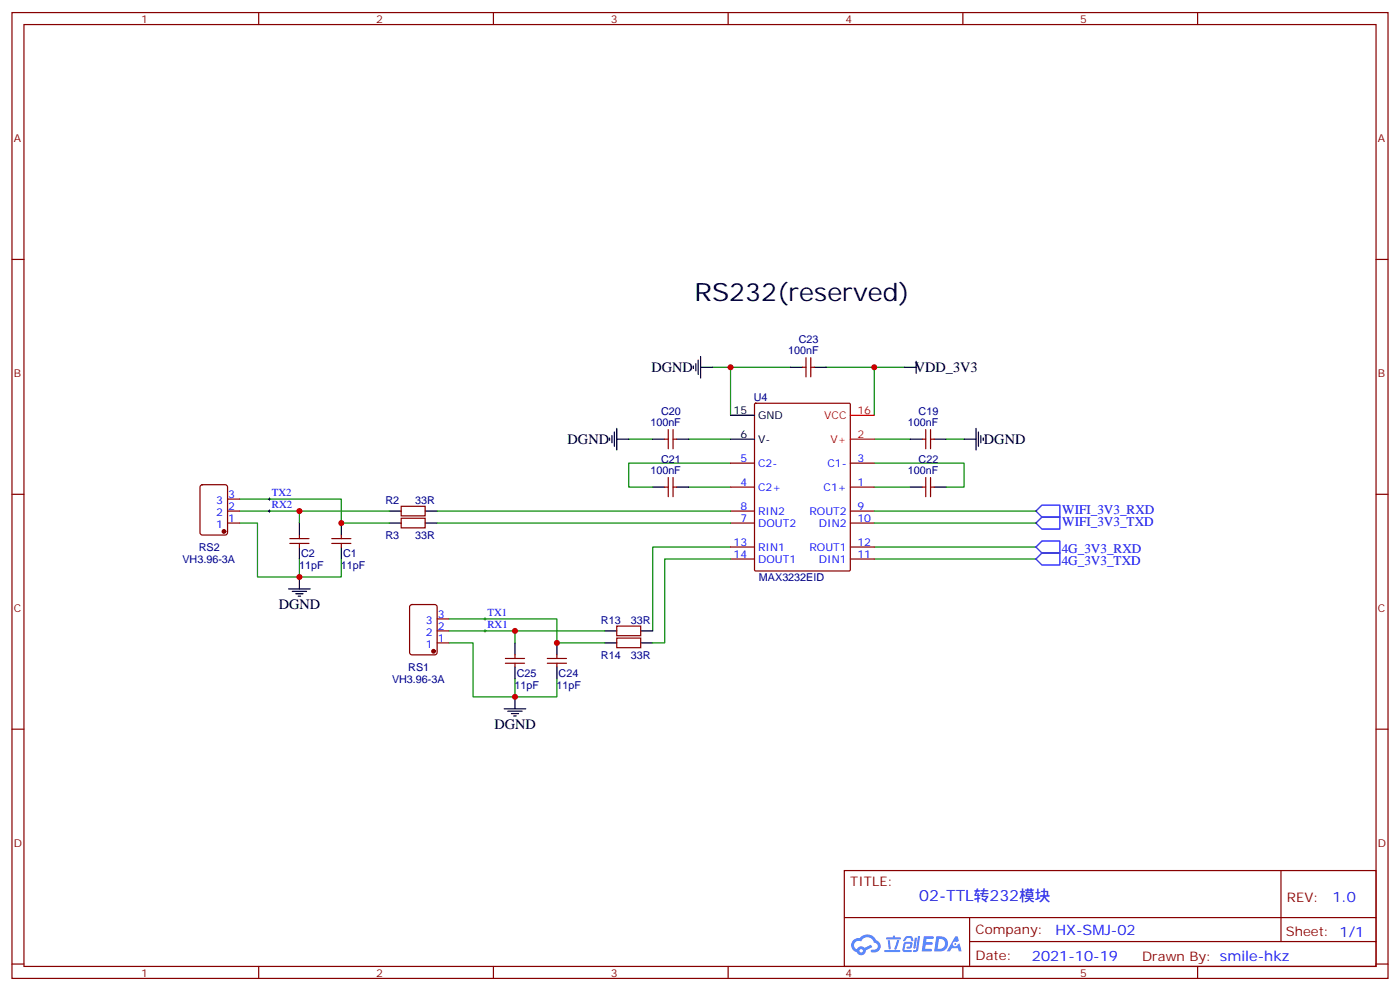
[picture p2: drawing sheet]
<svg xmlns="http://www.w3.org/2000/svg" width="412mm" height="292mm" viewBox="0 0 412 292" stroke-linecap="round" stroke-linejoin="round" font-family="sans-serif">
<g fill="none" stroke="#870000" stroke-width=".35">
<path d="M3.5 3.7h405.4v284.3h-405.4zM7.1 7.2h398.2v277.3h-398.2zM76.2 3.7v3.5M145.3 3.7v3.5M214.5 3.7v3.5M283.6 3.7v3.5M352.8 3.7v3.5M3.5 76.4h3.6M405.3 76.4h3.6M3.5 145.5h3.6M405.3 145.5h3.6M3.5 214.7h3.6"/>
<path d="M405.3 214.7h3.6M248.7 256.3h156.6v28.2h-156.6zM377.3 256.3v20.9M248.7 270.1h156.5M285.6 277.2h119.6M285.6 270.1v14.2M3.5 283.8h3.6M76.2 284.5v3.5M145.3 284.5v3.5M214.5 284.5v3.5M283.6 284.5v3.5M352.8 284.5v3.5"/>
<path d="M405.3 283.8h3.6"/>
</g>
<g fill="#5487ff">
<path d="M272.1 275.6h2.6l.3 .2-.1 .6h-2l-.1 1h1.6l.4 .4-.4 .3h-1.7l-.2 1.2 1.8 .1 .3 .3-.2 .4h-2.9z"/>
<path d="M281.4 275.7h.7l.4 1.3-.7 .3a.74 .74 0 0 0-1.1 .3 .74 .74 0 0 0 .5 1.1 .74 .74 0 0 0 .9-.7l.5-.3 .7 2.4h-.9l-.2-1h-1.9l-.5 1h-.9z"/>
<path d="M269.5 276.1h.6l-.4 2.9a.31 .31 0 0 1-.3 .3 .31 .31 0 0 1-.3-.3z"/>
<path d="M270.4 275.6h.6l-.5 4a.89 .89 0 0 1-.7 .7 .89 .89 0 0 1-.9-.3l1-.5z"/>
<path d="M266.8 275.8l.6-.2 1.2 .1 .5 1.3-.6 .1-.4-.9-1 .1a.95 .95 0 0 1-1 .8l-.1-.2z"/>
<path d="M266.4 277.5l1.8-.2a1.04 1.04 0 0 1 .6 1.1 1.04 1.04 0 0 1-.8 .9h-.7a.29 .29 0 0 1-.3-.4 .29 .29 0 0 1 .3-.2h.7l.2-.8h-1.4l-.4 1.7 1.9 .1a.29 .29 0 0 1 .3 .3 .29 .29 0 0 1-.3 .3h-2l-.4-.3 .2-2.1z"/>
<path d="M260.5 279.7h4.4a.3 .3 0 0 1 .3 .3 .3 .3 0 0 1-.3 .3h-4.3z"/>
<path d="M264.3 276.8h.6l-.5 1.6a1.02 1.02 0 0 1-.7 1.2l-.2-.3z"/>
<path d="M261.5 276.8h.6l.3 2.4-.3 .3-.3-.2z"/>
<path d="M261.1 276h1.9l.2-.5h.5l-.1 .5h1.5a.29 .29 0 0 1 .3 .3 .29 .29 0 0 1-.3 .3h-3.9z"/>
<path d="M275.8 275.6l-.6 4.5h1.4a2.27 2.27 0 0 0 2.7-2.3 2.27 2.27 0 0 0-2.7-2.2zM276.6 276.4a1.5 1.5 0 0 1 1.8 1.6 1.5 1.5 0 0 1-1.9 1.3h-.3z"/>
<path d="M251.4 276.8a2.09 2.09 0 0 0 1 3.5 1.37 1.37 0 0 0 1.5 .9 1.37 1.37 0 0 0 1.1-1.4l2-1-.5-.7-1.8 1a1.4 1.4 0 0 0-2.3 .4 1.32 1.32 0 0 1-.6-1.9 1.32 1.32 0 0 1 1.9-.4 2.02 2.02 0 0 1 2-1.3 2.02 2.02 0 0 1 1.8 1.6 1.09 1.09 0 0 1 1.1 1.4 1.09 1.09 0 0 1-1.6 .7 .41 .41 0 0 0-.5 .3 .41 .41 0 0 0 .4 .5 1.89 1.89 0 0 0 2.4-1.2 1.89 1.89 0 0 0-1.2-2.4 2.98 2.98 0 0 0-5-.6l-1 .1zM253.2 279.9a.52 .52 0 0 1 1 0 .52 .52 0 0 1-1 0z"/>
<circle cx="281.4" cy="277.9" r=".28"/>
</g>
<path d="M79 150.5h.7M79 146.9h.7M79.4 146.6v.7M79.4 150.1v.7M142.5 182.2h.7M142.5 185.7h.7M142.9 181.9v.7M142.9 185.4v.7" fill="none" stroke="#000" stroke-width=".29"/>
<g fill="none" stroke="#008700" stroke-width=".35">
<path d="M209.9 108.1h5.3M232.8 108.1h-17.6v14.1M243.4 108.1h14.1v14.1M257.5 108.1h8.8M185.2 129.3h7.1M202.8 129.3h12.4M215.2 136.3h-30v7.1h7.1M257.5 136.3h26.5v7.1h-5.3M257.5 129.3h10.6M278.7 129.3h5.3M70.6 150.5h44.1M70.6 146.9h29.9v7.1h14.2"/>
<path d="M70.6 154h5.2v15.9h12.4M88.2 150.5v3.5M128.8 150.5h86.4M128.8 154h86.4M202.8 143.4h12.4M257.5 143.4h10.6M257.5 150.5h47.7M257.5 154h47.7M88.2 164.6v5.3M100.5 164.6v5.3h-12.3M215.2 161h-22.9v24.7M215.2 164.6h-19.4v24.7h-3.5"/>
<path d="M257.5 164.6h47.7M257.5 161h47.7M132.3 189.3h7v15.8h12.4M132.3 182.2h31.7v7.1h14.2M132.3 185.7h45.9M151.7 185.7v3.6M151.7 199.8v5.3M164 199.8v5.3h-12.3"/>
</g>
<g fill="none" stroke="#000" stroke-width=".35">
<path d="M204.3 107.8v.7M205 107.1v2.1M205.7 106v4.2M206.4 108.1h3.5M206.4 105v6.3M232.8 108.1h3.6M239.9 108.1h3.5M266.3 108.1h3.6M269.9 106.4v3.5M179.6 128.9v.7M180.3 128.2v2.2M181 127.2v4.2"/>
<path d="M181.7 129.3h3.5M181.7 126.1v6.4M192.3 129.3h3.5M199.3 129.3h3.5M215.2 129.3h7M215.2 122.2h7M268.1 129.3h3.5M275.2 129.3h3.5M284 129.3h3.5M287.5 126.1v6.4M288.2 127.2v4.2M288.9 128.2v2.2"/>
<path d="M289.6 128.9v.7M88.2 154v3.5M100.5 154v3.5M114.7 150.5h3.5M114.7 154h3.5M125.2 150.5h3.6M125.2 154h3.6M192.3 143.4h3.5M199.3 143.4h3.5M268.1 143.4h3.5M275.2 143.4h3.5M85 173.4h6.4"/>
<path d="M86.1 174.1h4.2M87.1 174.8h2.2M87.8 175.5h.7M88.2 161v3.6M88.2 169.9v3.5M100.5 161v3.6M151.7 189.3v3.5M151.7 196.3v3.5M164 189.3v3.5M164 196.3v3.5M178.2 189.3h3.5M178.2 185.7h3.5"/>
<path d="M188.7 189.3h3.6M188.7 185.7h3.6M148.5 208.7h6.4M149.6 209.4h4.2M150.6 210.1h2.2M151.3 210.8h.7M151.7 205.1v3.6"/>
</g>
<g fill="none" stroke="#870000" stroke-width=".35">
<path d="M222.3 118.9l.3-.2h27.5l.3 .2 .1 48.8-.2 .4h-27.7l-.3-.2zM236.4 108.1h1M237.4 105.3v5.6M238.8 105.3v5.6M238.8 108.1h1.1M195.8 129.3h1M196.8 126.5v5.6M198.3 126.5v5.6M198.3 129.3h1M215.2 136.3h7M250.5 136.3h7M271.6 129.3h1.1"/>
<path d="M272.7 126.5v5.6M274.1 126.5v5.6M274.1 129.3h1.1M59.1 142.9l.5-.2h6.7l.7 .4v13.7l-.4 .7h-7l-.6-.4-.1-13.7zM67 154h3.6M67 150.5h3.6M67 146.9h3.6M85.4 158.6h5.6M85.4 160h5.6M88.2 157.5v1.1M88.2 160v1M97.7 158.6h5.7"/>
<path d="M97.7 160h5.7M100.5 157.5v1.1M100.5 160v1M118.2 149h7v2.9h-7zM118.2 152.6h7v2.8h-7zM195.8 143.4h1M196.8 140.6v5.6M198.3 143.4h1M198.3 140.6v5.6M215.2 143.4h7M215.2 154h7M215.2 150.5h7"/>
<path d="M250.5 143.4h7M250.5 154h7M250.5 150.5h7M271.6 143.4h1.1M272.7 140.6v5.6M274.1 140.6v5.6M274.1 143.4h1.1M120.9 178.2l.5-.2h6.7l.6 .4 .1 13.7-.5 .6-6.9 .1-.7-.5-.1-13.6zM215.2 164.6h7M215.2 161h7M250.5 164.6h7M250.5 161h7"/>
<path d="M128.8 189.3h3.5M128.8 185.7h3.5M128.8 182.2h3.5M148.9 193.9h5.6M148.9 195.3h5.6M151.7 192.8v1.1M151.7 195.3v1M161.2 193.9h5.7M161.2 195.3h5.7M164 192.8v1.1M164 195.3v1M181.7 187.9h7v2.8h-7z"/>
<path d="M181.7 184.3h7v2.8h-7z"/>
</g>
<path d="M250.5 129.3h7M250.5 122.2h7" fill="none" stroke="#f00" stroke-width=".35"/>
<path d="M305.2 150.5l1.7-1.8h5.3v3.5h-5.3zM306.9 159.3h5.3v3.5h-5.3l-1.7-1.8zM306.9 152.2h5.3v3.6h-5.3l-1.7-1.8zM306.9 162.8h5.3v3.5h-5.3l-1.7-1.7z" fill="none" stroke="#00f" stroke-width=".35"/>
<g fill="#870000" stroke="#870000" stroke-width=".35">
<circle cx="127.7" cy="191.7" r=".53"/>
<circle cx="66" cy="156.5" r=".53"/>
</g>
<g fill="#c00">
<circle cx="151.7" cy="205.1" r=".88"/>
<circle cx="164" cy="189.3" r=".88"/>
<circle cx="257.5" cy="108.1" r=".88"/>
<circle cx="215.2" cy="108.1" r=".88"/>
<circle cx="151.7" cy="185.7" r=".88"/>
<circle cx="88.2" cy="150.5" r=".88"/>
<circle cx="100.5" cy="154" r=".88"/>
<circle cx="88.2" cy="169.9" r=".88"/>
</g>
<text font-size="7.4" x="204.6" y="88.7">RS232(reserved)</text>
<text font-size="4.6" fill="#00f" x="270.8" y="265.3">02-TTL转232模块</text>
<g font-size="4.2">
<text x="191.9" y="109.6">DGND</text>
<text x="269.4" y="109.6">VDD_3V3</text>
<text x="167.2" y="130.7">DGND</text>
<text x="289.8" y="130.7">DGND</text>
<text x="82.1" y="179.4">DGND</text>
<text x="145.6" y="214.7">DGND</text>
</g>
<g font-size="4.2" fill="#00f">
<text x="392.5" y="265.6">1.0</text>
<text x="310.9" y="275.1">HX-SMJ-02</text>
<text x="304" y="282.9">2021-10-19</text>
</g>
<g font-size="3.9" fill="#00f">
<text x="312.9" y="151.2">WIFI_3V3_RXD</text>
<text x="312.9" y="154.8">WIFI_3V3_TXD</text>
<text x="312.7" y="162.8">4G_3V3_RXD</text>
<text x="312.7" y="166.3">4G_3V3_TXD</text>
</g>
<g font-size="3.9" fill="#800">
<text x="250.5" y="260.9">TITLE:</text>
<text x="379.1" y="265.6">REV:</text>
<text x="287.4" y="275.1">Company:</text>
<text x="378.7" y="275.7">Sheet: 1/1</text>
<text x="287.4" y="282.8">Date:</text>
<text x="336.4" y="282.8">Drawn By: smile-hkz</text>
</g>
<g font-size="3.2" fill="#800">
<text x="41.6" y="6.7">1</text>
<text x="110.8" y="6.7">2</text>
<text x="179.9" y="6.7">3</text>
<text x="249.1" y="6.7">4</text>
<text x="318.2" y="6.7">5</text>
<text x="4.1" y="41.8">A</text>
<text x="405.9" y="41.8">A</text>
<text x="4.1" y="110.9">B</text>
<text x="405.9" y="110.9">B</text>
<text x="4.1" y="180.1">C</text>
<text x="405.9" y="180.1">C</text>
<text x="4.1" y="249.2">D</text>
<text x="405.9" y="249.2">D</text>
<text x="41.6" y="287.5">1</text>
<text x="110.8" y="287.5">2</text>
<text x="179.9" y="287.5">3</text>
<text x="249.1" y="287.5">4</text>
<text x="318.2" y="287.5">5</text>
</g>
<g font-size="3.2" fill="#000080">
<text x="235.3" y="101.1">C23</text>
<text x="232.1" y="104.2">100nF</text>
<text x="222.1" y="118.1">U4</text>
<text x="191.6" y="125.4">100nF</text>
<text x="194.8" y="122.3">C20</text>
<text x="267.4" y="125.4">100nF</text>
<text x="270.6" y="122.3">C19</text>
<text x="194.8" y="136.4">C21</text>
<text x="270.6" y="136.4">C22</text>
<text x="191.6" y="139.5">100nF</text>
<text x="267.4" y="139.5">100nF</text>
<text x="113.5" y="148.3">R2</text>
<text x="122.3" y="148.3">33R</text>
<text x="113.5" y="158.6">R3</text>
<text x="122.3" y="158.6">33R</text>
<text x="53.7" y="165.7">VH3.96-3A</text>
<text x="58.5" y="162.2">RS2</text>
<text x="88.1" y="167.5">11pF</text>
<text x="88.7" y="163.9">C2</text>
<text x="100.4" y="167.5">11pF</text>
<text x="101.1" y="163.9">C1</text>
<text x="223.6" y="171">MAX3232EID</text>
<text x="177" y="183.6">R13</text>
<text x="185.8" y="183.6">33R</text>
<text x="120.3" y="197.5">RS1</text>
<text x="177" y="193.9">R14</text>
<text x="185.8" y="193.9">33R</text>
<text x="115.5" y="201">VH3.96-3A</text>
<text x="151.6" y="202.8">11pF</text>
<text x="152.2" y="199.2">C25</text>
<text x="163.9" y="202.7">11pF</text>
<text x="164.6" y="199.2">C24</text>
</g>
<g font-size="3.2">
<text x="216.1" y="121.9">15</text>
<text x="223.3" y="123.3">GND</text>
<text x="218.1" y="128.9">6</text>
<text x="223.3" y="130.4">V-</text>
</g>
<g font-size="3.2" fill="#f00">
<text x="242.8" y="123.3">VCC</text>
<text x="252.6" y="121.9">16</text>
<text x="244.6" y="130.4">V+</text>
<text x="252.6" y="128.9">2</text>
</g>
<g font-size="3.2" fill="#00f">
<text x="218.1" y="136">5</text>
<text x="223.3" y="137.4">C2-</text>
<text x="243.7" y="137.4">C1-</text>
<text x="252.6" y="136">3</text>
<text x="218.1" y="143.1">4</text>
<text x="252.6" y="143.1">1</text>
<text x="63.7" y="148.3">3</text>
<text x="67.2" y="146.6">3</text>
<text x="80.1" y="149.6">RX2</text>
<text x="80.1" y="146">TX2</text>
<text x="223.3" y="144.5">C2+</text>
<text x="242.6" y="144.5">C1+</text>
<text x="63.7" y="155.4">1</text>
<text x="63.7" y="151.9">2</text>
<text x="67.2" y="153.6">1</text>
<text x="67.2" y="150.1">2</text>
<text x="218.1" y="153.6">7</text>
<text x="218.1" y="150.1">8</text>
<text x="223.3" y="155">DOUT2</text>
<text x="223.3" y="151.5">RIN2</text>
<text x="238.4" y="151.5">ROUT2</text>
<text x="241.2" y="155">DIN2</text>
<text x="252.6" y="150.1">9</text>
<text x="252.6" y="153.6">10</text>
<text x="216.1" y="160.7">13</text>
<text x="252.6" y="160.7">12</text>
<text x="216.1" y="164.2">14</text>
<text x="223.3" y="162.1">RIN1</text>
<text x="223.3" y="165.6">DOUT1</text>
<text x="238.4" y="162.1">ROUT1</text>
<text x="241.2" y="165.6">DIN1</text>
<text x="252.6" y="164.2">11</text>
<text x="125.4" y="183.6">3</text>
<text x="128.9" y="185.4">2</text>
<text x="128.9" y="181.9">3</text>
<text x="143.6" y="181.3">TX1</text>
<text x="143.6" y="184.9">RX1</text>
<text x="125.4" y="190.7">1</text>
<text x="125.4" y="187.1">2</text>
<text x="128.9" y="188.9">1</text>
</g>
</svg>
